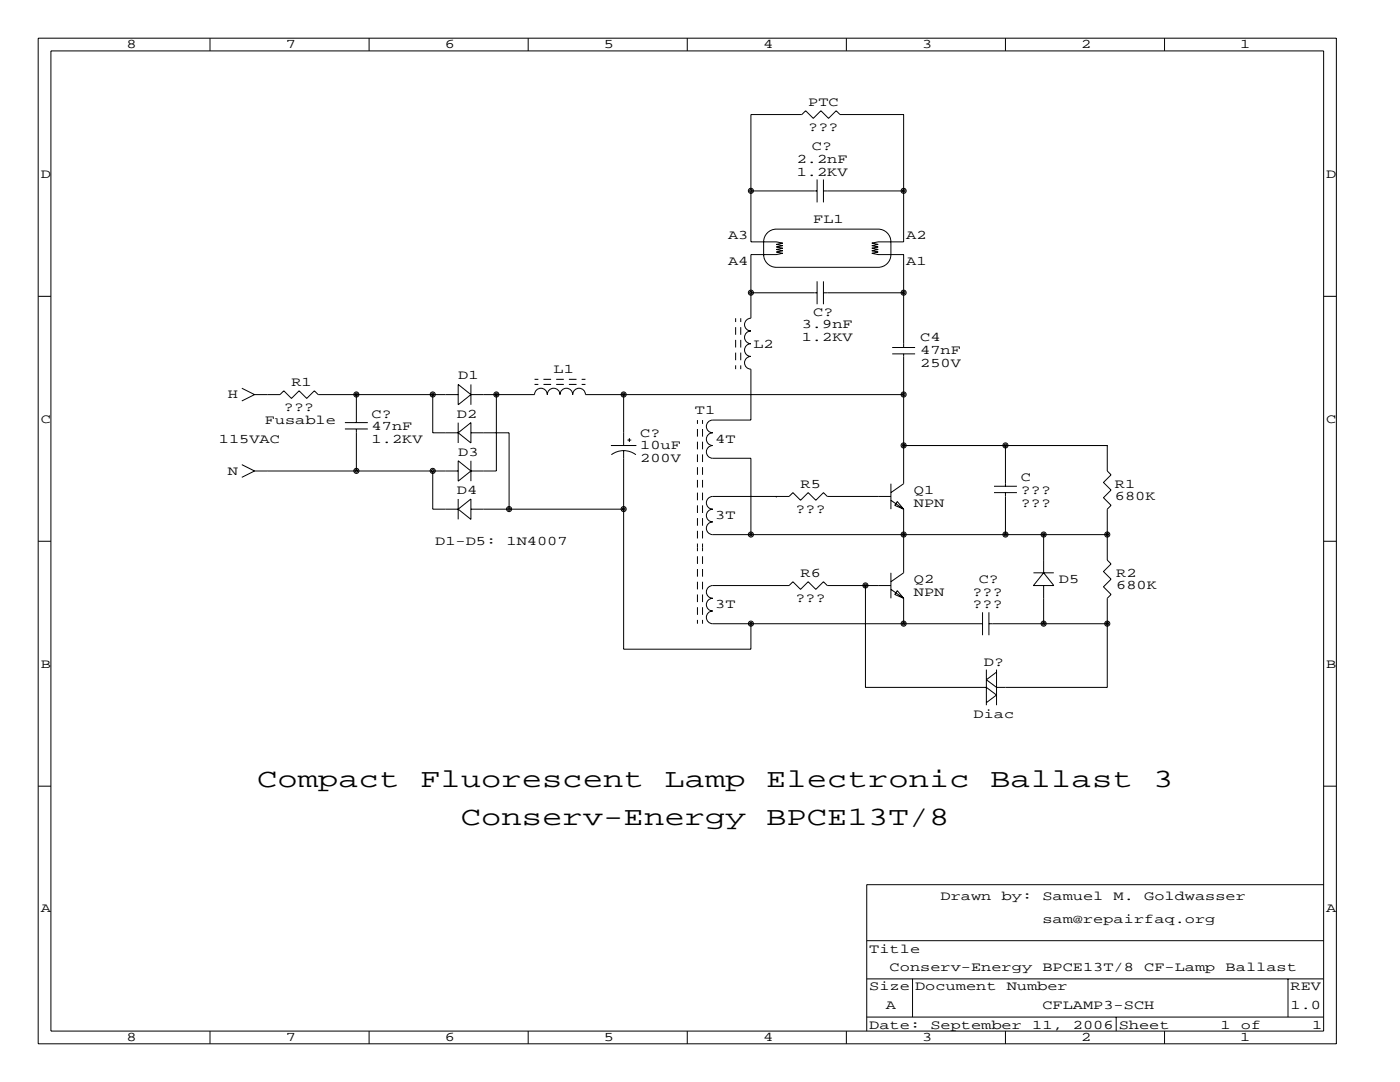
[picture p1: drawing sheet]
<svg xmlns="http://www.w3.org/2000/svg" width="279mm" height="216mm" viewBox="0 0 279 216" stroke-linecap="round" stroke-linejoin="round" font-family="sans-serif">
<g fill="none" stroke="#000" stroke-width=".2">
<path d="M7.6 7.6h259.1v200.7h-259.1zM10.2 10.2h254v195.5h-254zM41.9 7.6v2.6M73.7 7.6v2.6M105.4 7.6v2.6M137.2 7.6v2.6M168.9 7.6v2.6M200.7 7.6v2.6M232.4 7.6v2.6M149.9 38.1h13.2M163.1 35.8v4.6M164.3 38.1h16"/>
<path d="M164.3 35.8v4.6M7.6 59.1h2.6M149.9 58.4h13.2M152.4 50.8a2.54 2.54 0 0 0 2.5 2.5h20.4a2.54 2.54 0 0 0 2.5-2.5v-2.5a2.54 2.54 0 0 0-2.5-2.6h-20.4a2.54 2.54 0 0 0-2.5 2.6v2.8M163.1 56.1v4.6M164.3 56.1v4.6M164.3 58.4h16M264.2 59.1h2.5M48.3 77.5l2.5 1.2M50.8 78.7l-2.5 1.3M50.8 78.7h5.1l.7-.7 1.6 1.5 1.5-1.5 1.5 1.5 1.5-1.5 .8 .7h27.9M71.1 78.7v5.6"/>
<path d="M86.4 78.7v7.7h5M91.4 76.7l2.6 2-2.6 2.1zM94 78.7h12.7a1.27 1.27 0 0 1 1.2-1.2 1.27 1.27 0 0 1 1.3 1.2 1.27 1.27 0 0 1 1.3-1.2 1.27 1.27 0 0 1 1.3 1.2 1.27 1.27 0 0 1 1.2-1.2 1.27 1.27 0 0 1 1.3 1.2 1.27 1.27 0 0 1 1.3-1.2 1.27 1.27 0 0 1 1.2 1.2h63.5M94 76.7v4.1M99.1 78.7v15.3h-5.1M106.7 76.7h.7M106.7 75.7h.7M108.5 76.7h1.5M108.5 75.7h1.5M111 76.7h1.5M111 75.7h1.5M113.5 76.7h1.6"/>
<path d="M113.5 75.7h1.6M116.1 76.7h.7M116.1 75.7h.7M124.5 78.7v10.2M146.8 63.5v.8M146.8 65.3v1.5M146.8 67.8v1.5M146.8 70.4v1.5M146.8 72.9v.8M147.8 63.5v.8M147.8 65.3v1.5M147.8 67.8v1.5"/>
<path d="M147.8 70.4v1.5M147.8 72.9v.8M178.1 69.3h4.5M178.1 70.6h4.5M180.3 69.3v-18.5h-5l-1.3-.3 1.3-.2-1.3-.3 1.3-.2-1.3-.3 1.3-.2-1.3-.3 1.3-.2-1.3-.3 1.3-.2h5v-25.4h-12.7l-.7-.8-1.5 1.5-1.6-1.5-1.5 1.5-1.5-1.5-.8 .8h-10.1v25.4h5l1.3 .2-1.3 .3 1.3 .2-1.3 .3 1.3 .2-1.3 .3 1.3 .2-1.3 .3 1.3 .2-1.3 .3h-5v12.7a1.27 1.27 0 0 0-1.3 1.3 1.27 1.27 0 0 0 1.3 1.2 1.27 1.27 0 0 0-1.3 1.3 1.27 1.27 0 0 0 1.3 1.3 1.27 1.27 0 0 0-1.3 1.2 1.27 1.27 0 0 0 1.3 1.3 1.27 1.27 0 0 0-1.3 1.3 1.27 1.27 0 0 0 1.3 1.3v10.1h-7.7a1.27 1.27 0 0 0-1.2 1.3 1.27 1.27 0 0 0 1.2 1.3 1.27 1.27 0 0 0-1.2 1.2 1.27 1.27 0 0 0 1.2 1.3 1.27 1.27 0 0 0-1.2 1.3 1.27 1.27 0 0 0 1.2 1.2h7.7v15.3M180.3 70.6v25.9l-2.5 1.8M48.3 92.7l2.5 1.3M50.8 94l-2.5 1.2M50.8 94h40.6M68.8 85.6h4.6M68.8 84.3h4.6M71.1 85.6v8.4"/>
<path d="M86.4 94v7.6h5M91.4 84.3v4.1M91.4 91.9l2.6 2.1-2.6 2zM91.4 99.6v4M91.4 86.4l2.6-2.1v4.1zM94 91.9v4.1M94 86.4h7.6v15.2M121.9 88.9h5.1M122 90.7a4.1 4.1 0 0 1 4.9 0M124.5 89.9v39.6h25.4v-5M125.2 87.8h.8M125.6 87.4v.8"/>
<path d="M139.2 83.8v.8M139.2 85.6v1.5M139.2 88.1v1.6M139.2 90.7v1.5M139.2 93.2v1.5M139.2 95.8v1.5M139.2 98.3v1.5M140.2 83.8v.8M140.2 85.6v1.5M140.2 88.1v1.6M140.2 90.7v1.5M140.2 93.2v1.5"/>
<path d="M140.2 95.8v1.5M140.2 98.3v1.5M154.9 99.1h.1M177.8 99.1h-12.7l-.8-.8-1.5 1.5-1.5-1.5-1.5 1.5-1.6-1.5-.7 .8h-15.3a1.27 1.27 0 0 0-1.2 1.2 1.27 1.27 0 0 0 1.2 1.3 1.27 1.27 0 0 0-1.2 1.3 1.27 1.27 0 0 0 1.2 1.2 1.27 1.27 0 0 0-1.2 1.3 1.27 1.27 0 0 0 1.2 1.3h78.8M177.8 96.5v5.1M177.8 99.8l2.5 1.8M180.3 88.9h40.7v5.1l.7 .7-1.5 1.6 1.5 1.5-1.5 1.5 1.5 1.5-.7 .8v10.2l.7 .7-1.5 1.5 1.5 1.6-1.5 1.5 1.5 1.5-.7 .8v17.8h-22.1l-2.1-1.6 2.1-1.5M198.4 98.3h4.5M198.4 97h4.5M200.7 88.9v8.1M200.7 98.3v8.4M7.6 108h2.6"/>
<path d="M91.4 101.6l2.6-2v4zM94 101.6h30.5M139.2 100.8v1.6M139.2 103.4v1.5M139.2 105.9v1.5M139.2 108.5v1.5M139.2 111v1.5M139.2 113.5v1.6M139.2 116.1v1.5M139.2 118.6v1.5M140.2 100.8v1.6M140.2 103.4v1.5"/>
<path d="M140.2 105.9v1.5M140.2 108.5v1.5M140.2 111v1.5M140.2 113.5v1.6M140.2 116.1v1.5M140.2 118.6v1.5M172.7 116.8v20.4h24.1l2.1 1.5-2.1 1.5M177.8 116.8h-12.7l-.8-.7-1.5 1.5-1.5-1.5-1.5 1.5-1.6-1.5-.7 .7h-15.3a1.27 1.27 0 0 0-1.2 1.3 1.27 1.27 0 0 0 1.2 1.3 1.27 1.27 0 0 0-1.2 1.2 1.27 1.27 0 0 0 1.2 1.3 1.27 1.27 0 0 0-1.2 1.3 1.27 1.27 0 0 0 1.2 1.3h53.9M177.8 114.3v5.1M177.8 117.6l2.5 1.8M179.1 100.1l1.2 1.5-1.7-.8zM179.1 117.9l1.2 1.5-1.7-.8z"/>
<path d="M180.3 101.6v12.7l-2.5 1.8M180.3 119.4v5.1M206.2 114.3h4.1M208.3 106.7v7.6M208.3 116.8v7.7M208.3 114.3l2 2.5h-4.1zM264.2 108h2.5M139.2 121.2v1.5M139.2 123.7v.8M140.2 121.2v1.5M140.2 123.7v.8M196.1 122.2v4.5"/>
<path d="M196.8 133.6v7.1M197.4 124.5h23.6M197.4 122.2v4.5M198.9 133.6v7.1M7.6 156.9h2.6M264.2 156.9h2.5M264.2 176.5h-91.2v29.2M173 195.3h91.2M173 187.7h91.2M182.1 195.3v7.6M257 195.3v7.6M41.9 205.7v2.6"/>
<path d="M73.7 205.7v2.6M105.4 205.7v2.6M137.2 205.7v2.6M168.9 205.7v2.6M173 202.9h91.2M200.7 205.7v2.6M222.8 202.9v2.8M232.4 205.7v2.6"/>
<circle cx="149.9" cy="38.1" r=".51"/>
<circle cx="149.9" cy="38.1" r=".25"/>
<circle cx="180.3" cy="38.1" r=".51"/>
<circle cx="180.3" cy="38.1" r=".25"/>
<circle cx="149.9" cy="58.4" r=".51"/>
<circle cx="149.9" cy="58.4" r=".25"/>
<circle cx="180.3" cy="58.4" r=".51"/>
<circle cx="180.3" cy="58.4" r=".25"/>
<circle cx="71.1" cy="78.7" r=".51"/>
<circle cx="71.1" cy="78.7" r=".25"/>
<circle cx="86.4" cy="78.7" r=".51"/>
<circle cx="86.4" cy="78.7" r=".25"/>
<circle cx="99.1" cy="78.7" r=".51"/>
<circle cx="99.1" cy="78.7" r=".25"/>
<circle cx="124.5" cy="78.7" r=".51"/>
<circle cx="124.5" cy="78.7" r=".25"/>
<circle cx="180.3" cy="78.7" r=".51"/>
<circle cx="180.3" cy="78.7" r=".25"/>
<circle cx="71.1" cy="94" r=".51"/>
<circle cx="71.1" cy="94" r=".25"/>
<circle cx="86.4" cy="94" r=".51"/>
<circle cx="86.4" cy="94" r=".25"/>
<circle cx="180.3" cy="88.9" r=".51"/>
<circle cx="180.3" cy="88.9" r=".25"/>
<circle cx="200.7" cy="88.9" r=".51"/>
<circle cx="200.7" cy="88.9" r=".25"/>
<circle cx="101.6" cy="101.6" r=".51"/>
<circle cx="101.6" cy="101.6" r=".25"/>
<circle cx="124.5" cy="101.6" r=".51"/>
<circle cx="124.5" cy="101.6" r=".25"/>
<circle cx="149.9" cy="106.7" r=".51"/>
<circle cx="149.9" cy="106.7" r=".25"/>
<circle cx="172.7" cy="116.8" r=".51"/>
<circle cx="172.7" cy="116.8" r=".25"/>
<circle cx="180.3" cy="106.7" r=".51"/>
<circle cx="180.3" cy="106.7" r=".25"/>
<circle cx="200.7" cy="106.7" r=".51"/>
<circle cx="200.7" cy="106.7" r=".25"/>
<circle cx="208.3" cy="106.7" r=".51"/>
<circle cx="208.3" cy="106.7" r=".25"/>
<circle cx="221" cy="106.7" r=".51"/>
<circle cx="221" cy="106.7" r=".25"/>
<circle cx="149.9" cy="124.4" r=".51"/>
<circle cx="149.9" cy="124.4" r=".25"/>
<circle cx="180.3" cy="124.4" r=".51"/>
<circle cx="180.3" cy="124.4" r=".25"/>
<circle cx="208.3" cy="124.4" r=".51"/>
<circle cx="208.3" cy="124.4" r=".25"/>
<circle cx="221" cy="124.4" r=".51"/>
<circle cx="221" cy="124.4" r=".25"/>
</g>
<g font-size="5.3">
<text x="51.3" y="157">Compact</text>
<text x="83.8" y="157">Fluorescent</text>
<text x="132.6" y="157">Lamp</text>
<text x="152.9" y="157">Electronic</text>
<text x="197.6" y="157">Ballast</text>
<text x="230.1" y="157">3</text>
<text x="91.9" y="164.6">Conserv-Energy</text>
<text x="152.9" y="164.6">BPCE13T/8</text>
</g>
<g font-size="2.6">
<text x="25.3" y="9.7">8</text>
<text x="57" y="9.7">7</text>
<text x="88.8" y="9.7">6</text>
<text x="120.5" y="9.7">5</text>
<text x="152.3" y="9.7">4</text>
<text x="184" y="9.7">3</text>
<text x="215.8" y="9.7">2</text>
<text x="247.5" y="9.7">1</text>
<text x="161.3" y="21.1">PTC</text>
<text x="161.3" y="26.2">???</text>
<text x="162.1" y="30">C?</text>
<text x="8.1" y="35.5">D</text>
<text x="159" y="32.5">2.2nF</text>
<text x="159" y="35.1">1.2KV</text>
<text x="264.7" y="35.5">D</text>
<text x="145.3" y="47.8">A3</text>
<text x="162.3" y="44.4">FL1</text>
<text x="180.8" y="47.8">A2</text>
<text x="145.3" y="52.8">A4</text>
<text x="180.8" y="52.8">A1</text>
<text x="160" y="65.5">3.9nF</text>
<text x="162.3" y="63">C?</text>
<text x="150.4" y="69.3">L2</text>
<text x="160" y="68.1">1.2KV</text>
<text x="183.6" y="68.1">C4</text>
<text x="183.6" y="70.6">47nF</text>
<text x="58.2" y="77">R1</text>
<text x="91.4" y="75.7">D1</text>
<text x="110.5" y="74.4">L1</text>
<text x="183.6" y="73.2">250V</text>
<text x="45.5" y="79.5">H</text>
<text x="56.6" y="82">???</text>
<text x="74.2" y="83.3">C?</text>
<text x="91.2" y="83.3">D2</text>
<text x="138.7" y="82.5">T1</text>
<text x="8.1" y="84.3">C</text>
<text x="43.7" y="88.4">115VAC</text>
<text x="52.8" y="84.6">Fusable</text>
<text x="74.2" y="85.9">47nF</text>
<text x="74.2" y="88.4">1.2KV</text>
<text x="127.8" y="87.1">C?</text>
<text x="127.8" y="89.7">10uF</text>
<text x="142.7" y="88.4">4T</text>
<text x="264.7" y="84.3">C</text>
<text x="45.5" y="94.7">N</text>
<text x="91.4" y="90.9">D3</text>
<text x="127.8" y="92.2">200V</text>
<text x="91.2" y="98.6">D4</text>
<text x="159.8" y="97.3">R5</text>
<text x="182.4" y="98.6">Q1</text>
<text x="182.4" y="101.1">NPN</text>
<text x="203.7" y="96">C</text>
<text x="203.7" y="98.6">???</text>
<text x="203.7" y="101.1">???</text>
<text x="222.5" y="97.3">R1</text>
<text x="222.5" y="99.8">680K</text>
<text x="142.7" y="103.6">3T</text>
<text x="158.7" y="102.4">???</text>
<text x="86.9" y="108.7">D1-D5:</text>
<text x="101.1" y="108.7">1N4007</text>
<text x="159.8" y="115.1">R6</text>
<text x="182.4" y="116.3">Q2</text>
<text x="182.4" y="118.9">NPN</text>
<text x="194.1" y="118.9">???</text>
<text x="195.3" y="116.3">C?</text>
<text x="211.3" y="116.3">D5</text>
<text x="222.8" y="115.1">R2</text>
<text x="222.8" y="117.6">680K</text>
<text x="142.7" y="121.4">3T</text>
<text x="158.7" y="120.1">???</text>
<text x="194.1" y="121.4">???</text>
<text x="8.1" y="133.2">B</text>
<text x="196.3" y="132.8">D?</text>
<text x="264.7" y="133.2">B</text>
<text x="194.3" y="143.3">Diac</text>
<text x="187.7" y="179.6">Drawn</text>
<text x="199.9" y="179.6">by:</text>
<text x="208" y="179.6">Samuel</text>
<text x="222.2" y="179.6">M.</text>
<text x="228.3" y="179.6">Goldwasser</text>
<text x="8.1" y="182.1">A</text>
<text x="208" y="184.1">sam@repairfaq.org</text>
<text x="264.7" y="182.1">A</text>
<text x="173.5" y="190.2">Title</text>
<text x="173.5" y="197.6">Size Document</text>
<text x="177.5" y="193.8">Conserv-Energy</text>
<text x="200.9" y="197.6">Number</text>
<text x="208" y="193.8">BPCE13T/8</text>
<text x="228.3" y="193.8">CF-Lamp</text>
<text x="244.6" y="193.8">Ballast</text>
<text x="257.6" y="197.6">REV</text>
<text x="176.8" y="201.4">A</text>
<text x="208" y="201.4">CFLAMP3-SCH</text>
<text x="257.6" y="201.4">1.0</text>
<text x="25.3" y="207.8">8</text>
<text x="57" y="207.8">7</text>
<text x="88.8" y="207.8">6</text>
<text x="120.5" y="207.8">5</text>
<text x="152.3" y="207.8">4</text>
<text x="173.5" y="205.2">Date:</text>
<text x="184" y="207.8">3</text>
<text x="185.7" y="205.2">September</text>
<text x="206" y="205.2">11,</text>
<text x="214.1" y="205.2">2006 Sheet</text>
<text x="215.8" y="207.8">2</text>
<text x="243.6" y="205.2">1</text>
<text x="247.5" y="207.8">1</text>
<text x="247.7" y="205.2">of</text>
<text x="261.9" y="205.2">1</text>
</g>
</svg>
